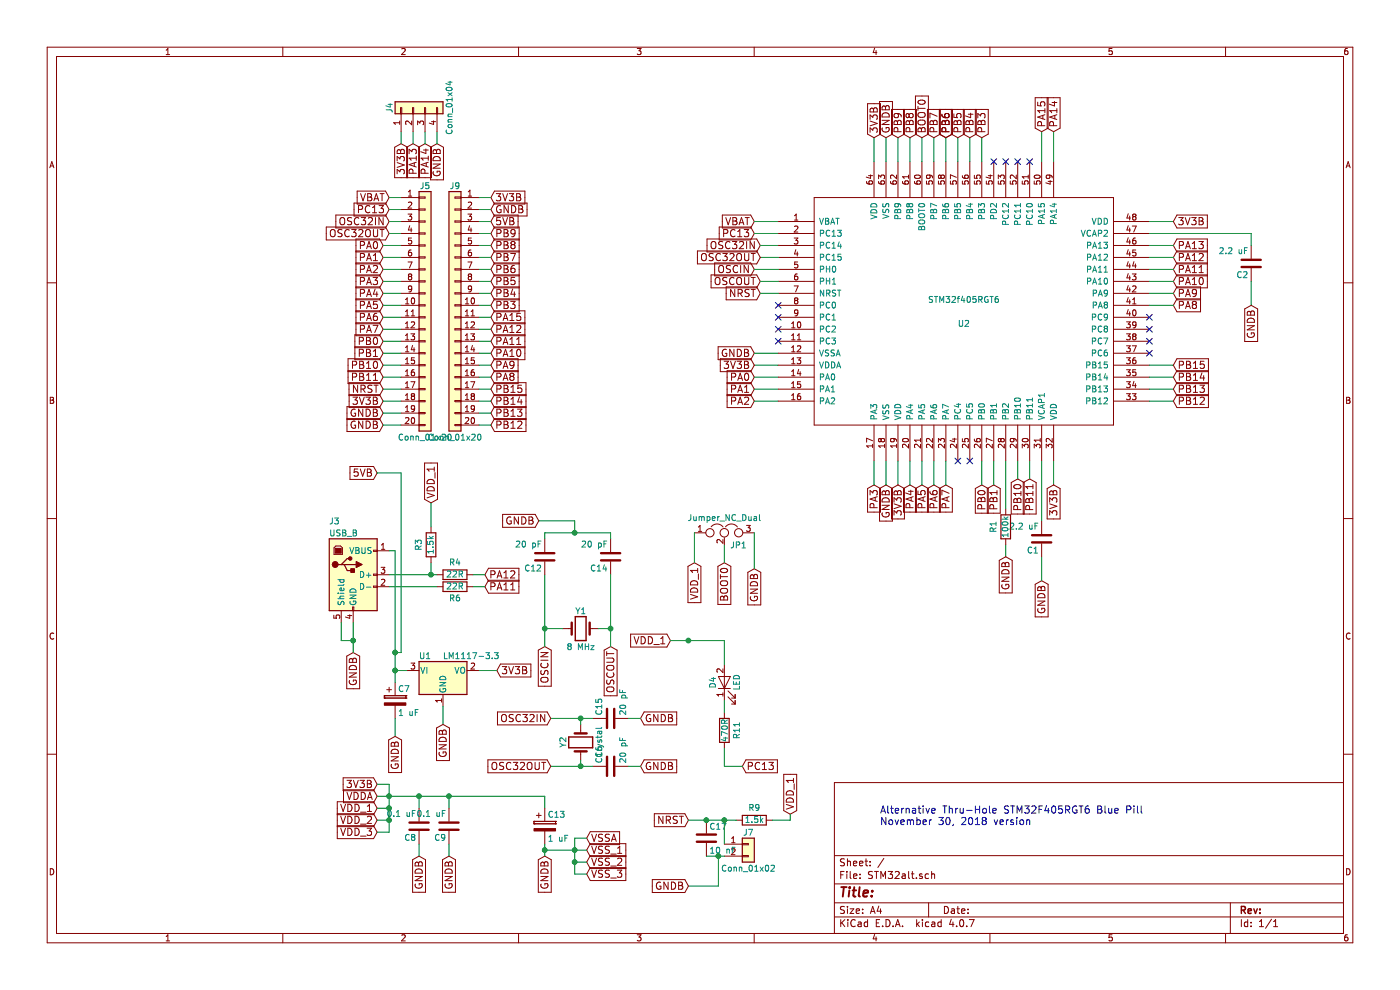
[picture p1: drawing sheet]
EESchema Schematic File Version 2
LIBS:power
LIBS:device
LIBS:switches
LIBS:relays
LIBS:motors
LIBS:transistors
LIBS:conn
LIBS:linear
LIBS:regul
LIBS:74xx
LIBS:cmos4000
LIBS:adc-dac
LIBS:memory
LIBS:xilinx
LIBS:microcontrollers
LIBS:dsp
LIBS:microchip
LIBS:analog_switches
LIBS:motorola
LIBS:texas
LIBS:intel
LIBS:audio
LIBS:interface
LIBS:digital-audio
LIBS:philips
LIBS:display
LIBS:cypress
LIBS:siliconi
LIBS:opto
LIBS:atmel
LIBS:contrib
LIBS:valves
LIBS:STM32alt-cache
LIBS:stm32f405rgt6
EELAYER 25 0
EELAYER END
$Descr A4 11693 8268
encoding utf-8
Sheet 1 1
Title ""
Date ""
Rev ""
Comp ""
Comment1 ""
Comment2 ""
Comment3 ""
Comment4 ""
$EndDescr
Text Notes 7350 6900 0    60   ~ 0
Alternative Thru-Hole STM32F405RGT6 Blue Pill\nNovember 30, 2018 version
Text GLabel 6350 2450 0    60   Input ~ 0
NRST
Text GLabel 6300 2250 0    60   Input ~ 0
OSCIN
Text GLabel 6350 2350 0    60   Input ~ 0
OSCOUT
Text GLabel 6300 1850 0    60   Input ~ 0
VBAT
Text GLabel 4900 7000 2    60   Input ~ 0
VSSA
Text GLabel 4900 7100 2    60   Input ~ 0
VSS_1
Text GLabel 4900 7200 2    60   Input ~ 0
VSS_2
Text GLabel 4900 7300 2    60   Input ~ 0
VSS_3
Text GLabel 3250 1650 0    60   Input ~ 0
VBAT
Text GLabel 3250 1750 0    60   Input ~ 0
PC13
Text GLabel 3250 1850 0    60   Input ~ 0
OSC32IN
Text GLabel 3250 1950 0    60   Input ~ 0
OSC32OUT
Text GLabel 3200 2050 0    60   Input ~ 0
PA0
Text GLabel 3200 2150 0    60   Input ~ 0
PA1
Text GLabel 3200 2250 0    60   Input ~ 0
PA2
Text GLabel 3200 2350 0    60   Input ~ 0
PA3
Text GLabel 3200 2450 0    60   Input ~ 0
PA4
Text GLabel 3200 2550 0    60   Input ~ 0
PA5
Text GLabel 3200 2650 0    60   Input ~ 0
PA6
Text GLabel 3200 2750 0    60   Input ~ 0
PA7
Text GLabel 4100 3150 2    60   Input ~ 0
PA8
Text GLabel 4100 3050 2    60   Input ~ 0
PA9
Text GLabel 4100 2950 2    60   Input ~ 0
PA10
Text GLabel 4100 2750 2    60   Input ~ 0
PA12
Text GLabel 4100 2650 2    60   Input ~ 0
PA15
Text GLabel 3200 2850 0    60   Input ~ 0
PB0
Text GLabel 3200 2950 0    60   Input ~ 0
PB1
Text GLabel 3200 3050 0    60   Input ~ 0
PB10
Text GLabel 3200 3150 0    60   Input ~ 0
PB11
Text GLabel 3200 3350 0    60   Input ~ 0
3V3B
Text GLabel 3200 3450 0    60   Input ~ 0
GNDB
Text GLabel 3200 3250 0    60   Input ~ 0
NRST
Text GLabel 3200 3550 0    60   Input ~ 0
GNDB
Text GLabel 4100 3550 2    60   Input ~ 0
PB12
Text GLabel 4100 3450 2    60   Input ~ 0
PB13
Text GLabel 4100 3350 2    60   Input ~ 0
PB14
Text GLabel 4100 3250 2    60   Input ~ 0
PB15
Text GLabel 4100 2550 2    60   Input ~ 0
PB3
Text GLabel 4100 2450 2    60   Input ~ 0
PB4
Text GLabel 4100 2350 2    60   Input ~ 0
PB5
Text GLabel 4100 2250 2    60   Input ~ 0
PB6
Text GLabel 4100 2150 2    60   Input ~ 0
PB7
Text GLabel 4100 2050 2    60   Input ~ 0
PB8
Text GLabel 4100 1950 2    60   Input ~ 0
PB9
Text GLabel 4100 2850 2    60   Input ~ 0
PA11
Text GLabel 4100 1850 2    60   Input ~ 0
5VB
Text GLabel 4100 1750 2    60   Input ~ 0
GNDB
Text GLabel 4100 1650 2    60   Input ~ 0
3V3B
$Comp
L Conn_01x04 J4
U 1 1
P 3450 900
F 0 "J4" H 3450 1100 50  0000 C CNN
F 1 "Conn_01x04" H 3450 600 50  0000 C CNN
F 2 "Pin_Headers:Pin_Header_Straight_1x04_Pitch2.54mm" H 3450 900 50  0001 C CNN
F 3 "" H 3450 900 50  0001 C CNN
	1    3450 900 
	0    -1   -1   0   
$EndComp
Text GLabel 3350 1200 3    60   Input ~ 0
3V3B
Text GLabel 3450 1200 3    60   Input ~ 0
PA13
Text GLabel 3550 1200 3    60   Input ~ 0
PA14
Text GLabel 3650 1200 3    60   Input ~ 0
GNDB
$Comp
L Crystal Y1
U 1 1
P 4850 5250
F 0 "Y1" H 4850 5400 50  0000 C CNN
F 1 "8 MHz" H 4850 5100 50  0000 C CNN
F 2 "Crystals:Crystal_SMD_5032-2pin_5.0x3.2mm" H 4850 5250 50  0001 C CNN
F 3 "" H 4850 5250 50  0001 C CNN
F 4 "C115962" H 4850 5250 60  0001 C CNN "LCSC"
	1    4850 5250
	1    0    0    -1  
$EndComp
Text GLabel 4550 5400 3    60   Input ~ 0
OSCIN
Text GLabel 5100 5400 3    60   Input ~ 0
OSCOUT
$Comp
L C C12
U 1 1
P 4550 4650
F 0 "C12" H 4575 4750 50  0000 L CNN
F 1 "20 pF" H 4575 4550 50  0000 L CNN
F 2 "Capacitors_SMD:C_0805_HandSoldering" H 4588 4500 50  0001 C CNN
F 3 "" H 4550 4650 50  0001 C CNN
F 4 "C1798" H 4550 4650 60  0001 C CNN "LCSC"
	1    4550 4650
	-1   0    0    1   
$EndComp
$Comp
L C C14
U 1 1
P 5100 4650
F 0 "C14" H 5125 4750 50  0000 L CNN
F 1 "20 pF" H 5125 4550 50  0000 L CNN
F 2 "Capacitors_SMD:C_0805_HandSoldering" H 5138 4500 50  0001 C CNN
F 3 "" H 5100 4650 50  0001 C CNN
F 4 "C1798" H 5100 4650 60  0001 C CNN "LCSC"
	1    5100 4650
	-1   0    0    1   
$EndComp
Text GLabel 4500 4350 0    60   Input ~ 0
GNDB
Text GLabel 3150 6650 0    60   Input ~ 0
VDDA
Text GLabel 3150 6750 0    60   Input ~ 0
VDD_1
Text GLabel 4050 4800 2    60   Input ~ 0
PA12
Text GLabel 4050 4900 2    60   Input ~ 0
PA11
$Comp
L R R4
U 1 1
P 3800 4800
F 0 "R4" V 3900 4800 50  0000 C CNN
F 1 "22R" V 3800 4800 50  0000 C CNN
F 2 "Resistors_SMD:R_0805_HandSoldering" V 3730 4800 50  0001 C CNN
F 3 "" H 3800 4800 50  0001 C CNN
F 4 "C17561" V 3800 4800 60  0001 C CNN "LCSC"
	1    3800 4800
	0    1    -1   0   
$EndComp
$Comp
L R R6
U 1 1
P 3800 4900
F 0 "R6" V 3700 4900 50  0000 C CNN
F 1 "22R" V 3800 4900 50  0000 C CNN
F 2 "Resistors_SMD:R_0805_HandSoldering" V 3730 4900 50  0001 C CNN
F 3 "" H 3800 4900 50  0001 C CNN
F 4 "C17561" V 3800 4900 60  0001 C CNN "LCSC"
	1    3800 4900
	0    1    -1   0   
$EndComp
$Comp
L R R3
U 1 1
P 3600 4550
F 0 "R3" V 3700 4550 50  0000 C CNN
F 1 "1.5k" V 3600 4550 50  0000 C CNN
F 2 "Resistors_SMD:R_0805_HandSoldering" V 3530 4550 50  0001 C CNN
F 3 "" H 3600 4550 50  0001 C CNN
F 4 "C4310" V 3600 4550 60  0001 C CNN "LCSC"
	1    3600 4550
	-1   0    0    -1  
$EndComp
Text GLabel 3600 4200 1    60   Input ~ 0
VDD_1
Text GLabel 2950 5450 3    60   Input ~ 0
GNDB
Text GLabel 3150 6850 0    60   Input ~ 0
VDD_2
Text GLabel 3150 6950 0    60   Input ~ 0
VDD_3
$Comp
L LM1117-3.3 U1
U 1 1
P 3700 5600
F 0 "U1" H 3550 5725 50  0000 C CNN
F 1 "LM1117-3.3" H 3700 5725 50  0000 L CNN
F 2 "TO_SOT_Packages_SMD:SOT-223-3_TabPin2" H 3700 5600 50  0001 C CNN
F 3 "" H 3700 5600 50  0001 C CNN
F 4 "C6186" H 3700 5600 60  0001 C CNN "LCSC"
	1    3700 5600
	1    0    0    -1  
$EndComp
Text GLabel 3700 6050 3    60   Input ~ 0
GNDB
Text GLabel 4150 5600 2    60   Input ~ 0
3V3B
$Comp
L CP C7
U 1 1
P 3300 5850
F 0 "C7" H 3325 5950 50  0000 L CNN
F 1 "1 uF" H 3325 5750 50  0000 L CNN
F 2 "Capacitors_SMD:C_0805_HandSoldering" H 3338 5700 50  0001 C CNN
F 3 "" H 3300 5850 50  0001 C CNN
F 4 "C28323" H 3300 5850 60  0001 C CNN "LCSC"
	1    3300 5850
	1    0    0    -1  
$EndComp
Text GLabel 3300 6150 3    60   Input ~ 0
GNDB
Text GLabel 3500 7150 3    60   Input ~ 0
GNDB
$Comp
L C C8
U 1 1
P 3500 6900
F 0 "C8" H 3525 7000 50  0000 L CNN
F 1 "0.1 uF" H 3525 6800 50  0000 L CNN
F 2 "Capacitors_SMD:C_0805_HandSoldering" H 3538 6750 50  0001 C CNN
F 3 "" H 3500 6900 50  0001 C CNN
F 4 "C49678" H 3500 6900 60  0001 C CNN "LCSC"
	1    3500 6900
	-1   0    0    1   
$EndComp
$Comp
L C C9
U 1 1
P 3750 6900
F 0 "C9" H 3775 7000 50  0000 L CNN
F 1 "0.1 uF" H 3775 6800 50  0000 L CNN
F 2 "Capacitors_SMD:C_0805_HandSoldering" H 3788 6750 50  0001 C CNN
F 3 "" H 3750 6900 50  0001 C CNN
F 4 "C49678" H 3750 6900 60  0001 C CNN "LCSC"
	1    3750 6900
	-1   0    0    1   
$EndComp
Text GLabel 3750 7150 3    60   Input ~ 0
GNDB
$Comp
L CP C13
U 1 1
P 4550 6900
F 0 "C13" H 4575 7000 50  0000 L CNN
F 1 "1 uF" H 4575 6800 50  0000 L CNN
F 2 "Capacitors_SMD:C_0805_HandSoldering" H 4588 6750 50  0001 C CNN
F 3 "" H 4550 6900 50  0001 C CNN
F 4 "C28323" H 4550 6900 60  0001 C CNN "LCSC"
	1    4550 6900
	1    0    0    -1  
$EndComp
Text GLabel 4550 7150 3    60   Input ~ 0
GNDB
Text GLabel 6050 4700 3    60   Input ~ 0
BOOT0
$Comp
L LED D4
U 1 1
P 6050 5700
F 0 "D4" H 6050 5800 50  0000 C CNN
F 1 "LED" H 6050 5600 50  0000 C CNN
F 2 "LEDs:LED_0805_HandSoldering" H 6050 5700 50  0001 C CNN
F 3 "" H 6050 5700 50  0001 C CNN
F 4 "C84256" H 6050 5700 60  0001 C CNN "LCSC"
	1    6050 5700
	0    -1   -1   0   
$EndComp
$Comp
L R R11
U 1 1
P 6050 6100
F 0 "R11" V 6150 6100 50  0000 C CNN
F 1 "470R" V 6050 6100 50  0000 C CNN
F 2 "Resistors_SMD:R_0805_HandSoldering" V 5980 6100 50  0001 C CNN
F 3 "" H 6050 6100 50  0001 C CNN
F 4 "C17710" V 6050 6100 60  0001 C CNN "LCSC"
	1    6050 6100
	1    0    0    1   
$EndComp
Text GLabel 5600 5350 0    60   Input ~ 0
VDD_1
Text GLabel 6200 6400 2    60   Input ~ 0
PC13
$Comp
L Crystal Y2
U 1 1
P 4850 6200
F 0 "Y2" H 4850 6350 50  0000 C CNN
F 1 "Crystal" H 4850 6050 50  0000 C CNN
F 2 "Crystals:Crystal_SMD_3215-2pin_3.2x1.5mm" H 4850 6200 50  0001 C CNN
F 3 "" H 4850 6200 50  0001 C CNN
F 4 "C32346" H 4850 6200 60  0001 C CNN "LCSC"
	1    4850 6200
	0    -1   -1   0   
$EndComp
Text GLabel 4600 6000 0    60   Input ~ 0
OSC32IN
Text GLabel 4600 6400 0    60   Input ~ 0
OSC32OUT
$Comp
L C C15
U 1 1
P 5100 6000
F 0 "C15" H 5125 6100 50  0000 L CNN
F 1 "20 pF" H 5125 5900 50  0000 L CNN
F 2 "Capacitors_SMD:C_0805_HandSoldering" H 5138 5850 50  0001 C CNN
F 3 "" H 5100 6000 50  0001 C CNN
F 4 "C1798" H 5100 6000 60  0001 C CNN "LCSC"
	1    5100 6000
	0    -1   -1   0   
$EndComp
$Comp
L C C16
U 1 1
P 5100 6400
F 0 "C16" H 5125 6500 50  0000 L CNN
F 1 "20 pF" H 5125 6300 50  0000 L CNN
F 2 "Capacitors_SMD:C_0805_HandSoldering" H 5138 6250 50  0001 C CNN
F 3 "" H 5100 6400 50  0001 C CNN
F 4 "C1798" H 5100 6400 60  0001 C CNN "LCSC"
	1    5100 6400
	0    -1   -1   0   
$EndComp
Text GLabel 5350 6000 2    60   Input ~ 0
GNDB
Text GLabel 5350 6400 2    60   Input ~ 0
GNDB
Text GLabel 5750 6850 0    60   Input ~ 0
NRST
$Comp
L Conn_01x02 J7
U 1 1
P 6250 7050
F 0 "J7" H 6250 7150 50  0000 C CNN
F 1 "Conn_01x02" H 6250 6850 50  0000 C CNN
F 2 "Buttons_Switches_THT:SW_PUSH_6mm" H 6250 7050 50  0001 C CNN
F 3 "" H 6250 7050 50  0001 C CNN
	1    6250 7050
	1    0    0    -1  
$EndComp
Text GLabel 5750 7400 0    60   Input ~ 0
GNDB
$Comp
L C C17
U 1 1
P 5900 7000
F 0 "C17" H 5925 7100 50  0000 L CNN
F 1 "10 nF" H 5925 6900 50  0000 L CNN
F 2 "Capacitors_SMD:C_0805_HandSoldering" H 5938 6850 50  0001 C CNN
F 3 "" H 5900 7000 50  0001 C CNN
F 4 "C1710" H 5900 7000 60  0001 C CNN "LCSC"
	1    5900 7000
	1    0    0    -1  
$EndComp
$Comp
L R R9
U 1 1
P 6300 6850
F 0 "R9" V 6400 6850 50  0000 C CNN
F 1 "1.5k" V 6300 6850 50  0000 C CNN
F 2 "Resistors_SMD:R_0805_HandSoldering" V 6230 6850 50  0001 C CNN
F 3 "" H 6300 6850 50  0001 C CNN
F 4 "C4310" V 6300 6850 60  0001 C CNN "LCSC"
	1    6300 6850
	0    1    -1   0   
$EndComp
Text GLabel 6600 6800 1    60   Input ~ 0
VDD_1
$Comp
L Conn_01x20 J5
U 1 1
P 3550 2550
F 0 "J5" H 3550 3550 50  0000 C CNN
F 1 "Conn_01x20" H 3550 1450 50  0000 C CNN
F 2 "Pin_Headers:Pin_Header_Straight_1x20_Pitch2.54mm" H 3550 2550 50  0001 C CNN
F 3 "" H 3550 2550 50  0001 C CNN
	1    3550 2550
	1    0    0    -1  
$EndComp
$Comp
L Conn_01x20 J9
U 1 1
P 3800 2550
F 0 "J9" H 3800 3550 50  0000 C CNN
F 1 "Conn_01x20" H 3800 1450 50  0000 C CNN
F 2 "Pin_Headers:Pin_Header_Straight_1x20_Pitch2.54mm" H 3800 2550 50  0001 C CNN
F 3 "" H 3800 2550 50  0001 C CNN
	1    3800 2550
	-1   0    0    -1  
$EndComp
Text GLabel 3150 6550 0    60   Input ~ 0
3V3B
Text GLabel 3150 3950 0    60   Input ~ 0
5VB
$Comp
L USB_B J3
U 1 1
P 2950 4800
F 0 "J3" H 2750 5250 50  0000 L CNN
F 1 "USB_B" H 2750 5150 50  0000 L CNN
F 2 "Connectors:USB_B" H 3100 4750 50  0001 C CNN
F 3 "" H 3100 4750 50  0001 C CNN
	1    2950 4800
	1    0    0    -1  
$EndComp
$Comp
L STM32f405RGT6 U2
U 1 1
P 8050 2600
F 0 "U2" H 8050 2500 50  0000 C CNN
F 1 "STM32f405RGT6" H 8050 2700 50  0000 C CNN
F 2 "Housings_QFP:LQFP-64_10x10mm_Pitch0.5mm" H 8050 2600 50  0001 C CNN
F 3 "DOCUMENTATION" H 8050 2600 50  0001 C CNN
F 4 "C15742" H 8050 2600 60  0001 C CNN "LCSC"
	1    8050 2600
	1    0    0    -1  
$EndComp
Wire Wire Line
	3600 4200 3600 4400
Wire Wire Line
	3600 4800 3600 4700
Wire Wire Line
	3250 4800 3650 4800
Connection ~ 4800 4450
Wire Wire Line
	4800 4350 4800 4450
Wire Wire Line
	4500 4350 4800 4350
Wire Wire Line
	5100 4450 5100 4500
Wire Wire Line
	4550 4450 5100 4450
Wire Wire Line
	4550 4500 4550 4450
Connection ~ 4550 5250
Wire Wire Line
	5100 4800 5100 5400
Wire Wire Line
	4550 5250 4700 5250
Wire Wire Line
	4550 4800 4550 5400
Wire Wire Line
	3350 1200 3350 1100
Wire Wire Line
	3450 1200 3450 1100
Wire Wire Line
	3550 1200 3550 1100
Wire Wire Line
	3650 1200 3650 1100
Wire Wire Line
	4100 1650 4000 1650
Wire Wire Line
	4100 1750 4000 1750
Wire Wire Line
	4100 1850 4000 1850
Wire Wire Line
	4100 1950 4000 1950
Wire Wire Line
	4100 2050 4000 2050
Wire Wire Line
	4100 2250 4000 2250
Wire Wire Line
	4100 2150 4000 2150
Wire Wire Line
	4000 2350 4100 2350
Wire Wire Line
	4100 2450 4000 2450
Wire Wire Line
	4100 2550 4000 2550
Wire Wire Line
	4100 2650 4000 2650
Wire Wire Line
	4100 3250 4000 3250
Wire Wire Line
	4100 3350 4000 3350
Wire Wire Line
	4100 3450 4000 3450
Wire Wire Line
	4100 3550 4000 3550
Wire Wire Line
	3200 3550 3350 3550
Wire Wire Line
	3200 3450 3350 3450
Wire Wire Line
	3200 3350 3350 3350
Wire Wire Line
	3200 3250 3350 3250
Wire Wire Line
	3200 3150 3350 3150
Wire Wire Line
	3200 3050 3350 3050
Wire Wire Line
	4100 2750 4000 2750
Wire Wire Line
	4100 2850 4000 2850
Wire Wire Line
	4100 2950 4000 2950
Wire Wire Line
	4000 3050 4100 3050
Wire Wire Line
	4100 3150 4000 3150
Wire Wire Line
	3200 2950 3350 2950
Wire Wire Line
	3350 2850 3200 2850
Wire Wire Line
	3200 2750 3350 2750
Wire Wire Line
	3350 2650 3200 2650
Wire Wire Line
	3200 2550 3350 2550
Wire Wire Line
	3200 2450 3350 2450
Wire Wire Line
	3350 2350 3200 2350
Wire Wire Line
	3200 2250 3350 2250
Wire Wire Line
	3200 2150 3350 2150
Wire Wire Line
	3200 2050 3350 2050
Wire Wire Line
	3350 1950 3250 1950
Wire Wire Line
	3250 1850 3350 1850
Wire Wire Line
	3250 1750 3350 1750
Wire Wire Line
	3250 1650 3350 1650
Connection ~ 3600 4800
Wire Wire Line
	4050 4800 3950 4800
Wire Wire Line
	4050 4900 3950 4900
Wire Wire Line
	3650 4900 3250 4900
Wire Wire Line
	2950 5200 2950 5450
Wire Wire Line
	3250 6950 3150 6950
Wire Wire Line
	3250 6550 3250 6950
Wire Wire Line
	3250 6850 3150 6850
Wire Wire Line
	3250 6750 3150 6750
Connection ~ 3250 6850
Wire Wire Line
	3150 6650 4550 6650
Connection ~ 3250 6750
Wire Wire Line
	3250 4600 3300 4600
Wire Wire Line
	3300 5600 3400 5600
Wire Wire Line
	3700 5900 3700 6050
Wire Wire Line
	4150 5600 4000 5600
Connection ~ 3300 5600
Wire Wire Line
	3300 6150 3300 6000
Wire Wire Line
	3500 7150 3500 7050
Wire Wire Line
	3500 6650 3500 6750
Connection ~ 3250 6650
Wire Wire Line
	3750 7050 3750 7150
Wire Wire Line
	3750 6650 3750 6750
Connection ~ 3500 6650
Connection ~ 3750 6650
Wire Wire Line
	4550 7050 4550 7150
Wire Wire Line
	4550 6650 4550 6750
Wire Wire Line
	6050 5850 6050 5950
Wire Wire Line
	5600 5350 6050 5350
Wire Wire Line
	6050 5350 6050 5550
Connection ~ 5750 5350
Wire Wire Line
	6200 6400 6050 6400
Wire Wire Line
	6050 6400 6050 6250
Wire Wire Line
	4600 6400 4950 6400
Wire Wire Line
	4850 6400 4850 6350
Wire Wire Line
	4600 6000 4950 6000
Wire Wire Line
	4850 6000 4850 6050
Connection ~ 4850 6400
Connection ~ 4850 6000
Wire Wire Line
	5350 6400 5250 6400
Wire Wire Line
	5350 6000 5250 6000
Wire Wire Line
	4900 7000 4800 7000
Wire Wire Line
	4800 7000 4800 7300
Wire Wire Line
	4800 7300 4900 7300
Wire Wire Line
	4900 7200 4800 7200
Connection ~ 4800 7200
Wire Wire Line
	4550 7100 4900 7100
Connection ~ 4800 7100
Connection ~ 4550 7100
Wire Wire Line
	5750 7400 6000 7400
Wire Wire Line
	5900 7150 6050 7150
Wire Wire Line
	5750 6850 6150 6850
Wire Wire Line
	6050 6850 6050 7050
Connection ~ 5900 6850
Connection ~ 6050 6850
Wire Wire Line
	6600 6800 6600 6850
Wire Wire Line
	6600 6850 6450 6850
Wire Wire Line
	6000 7400 6000 7150
Connection ~ 6000 7150
Wire Wire Line
	3150 6550 3250 6550
Wire Wire Line
	5100 5250 5000 5250
Connection ~ 5100 5250
Wire Wire Line
	3150 3950 3350 3950
Wire Wire Line
	3350 3950 3350 5450
Wire Wire Line
	3300 4600 3300 5700
Wire Wire Line
	3350 5450 3300 5450
Connection ~ 3300 5450
Wire Wire Line
	2850 5200 2850 5350
Wire Wire Line
	2850 5350 2950 5350
Connection ~ 2950 5350
Wire Wire Line
	6350 2350 6500 2350
Wire Wire Line
	6300 2250 6500 2250
Wire Wire Line
	6300 1850 6500 1850
Text GLabel 6350 2050 0    60   Input ~ 0
OSC32IN
Wire Wire Line
	6350 2050 6500 2050
Wire Wire Line
	6350 2150 6500 2150
Text GLabel 6300 1950 0    60   Input ~ 0
PC13
Wire Wire Line
	6300 1950 6500 1950
Wire Wire Line
	6350 2450 6500 2450
$Comp
L Jumper_NC_Dual JP1
U 1 1
P 6050 4450
F 0 "JP1" H 6100 4350 50  0000 L CNN
F 1 "Jumper_NC_Dual" H 6050 4550 50  0000 C BNN
F 2 "Pin_Headers:Pin_Header_Straight_1x03_Pitch2.54mm" H 6050 4450 50  0001 C CNN
F 3 "" H 6050 4450 50  0001 C CNN
	1    6050 4450
	1    0    0    -1  
$EndComp
Text GLabel 5800 4700 3    60   Input ~ 0
VDD_1
Wire Wire Line
	5800 4700 5800 4450
Text GLabel 6300 4750 3    60   Input ~ 0
GNDB
Wire Wire Line
	6300 4750 6300 4450
Wire Wire Line
	6050 4700 6050 4550
Text GLabel 6300 3150 0    60   Input ~ 0
PA0
Wire Wire Line
	6300 3150 6500 3150
Text GLabel 6300 3250 0    60   Input ~ 0
PA1
Wire Wire Line
	6300 3250 6500 3250
Text GLabel 6300 3350 0    60   Input ~ 0
PA2
Wire Wire Line
	6300 3350 6500 3350
Text GLabel 7300 4050 3    60   Input ~ 0
PA3
Wire Wire Line
	7300 4050 7300 3850
Text GLabel 7600 4050 3    60   Input ~ 0
PA4
Wire Wire Line
	7600 3850 7600 4050
Text GLabel 7700 4050 3    60   Input ~ 0
PA5
Wire Wire Line
	7700 3850 7700 4050
Text GLabel 7800 4050 3    60   Input ~ 0
PA6
Wire Wire Line
	7800 4050 7800 3850
Text GLabel 7900 4050 3    60   Input ~ 0
PA7
Wire Wire Line
	7900 4050 7900 3850
Text GLabel 8200 4050 3    60   Input ~ 0
PB0
Wire Wire Line
	8200 3850 8200 4050
Text GLabel 8300 4050 3    60   Input ~ 0
PB1
Wire Wire Line
	8300 4050 8300 3850
Text GLabel 8500 4000 3    60   Input ~ 0
PB10
Wire Wire Line
	8500 3850 8500 4000
Text GLabel 8600 4000 3    60   Input ~ 0
PB11
Wire Wire Line
	8600 4000 8600 3850
Text GLabel 7500 1150 1    60   Input ~ 0
PB9
Wire Wire Line
	7500 1150 7500 1350
Text GLabel 7600 1150 1    60   Input ~ 0
PB8
Wire Wire Line
	7600 1150 7600 1350
Text GLabel 7800 1150 1    60   Input ~ 0
PB7
Wire Wire Line
	7700 1150 7700 1350
Text GLabel 7900 1150 1    60   Input ~ 0
PB6
Text GLabel 7900 1150 1    60   Input ~ 0
PB6
Wire Wire Line
	7900 1150 7900 1350
Wire Wire Line
	7800 1150 7800 1350
Text GLabel 7700 1150 1    60   Input ~ 0
BOOT0
Text GLabel 8000 1150 1    60   Input ~ 0
PB5
Wire Wire Line
	8000 1150 8000 1350
Text GLabel 8100 1150 1    60   Input ~ 0
PB4
Wire Wire Line
	8100 1350 8100 1150
Text GLabel 8200 1150 1    60   Input ~ 0
PB3
Wire Wire Line
	8200 1150 8200 1350
Wire Wire Line
	8400 3850 8400 4250
Text GLabel 8700 1100 1    60   Input ~ 0
PA15
Wire Wire Line
	8700 1100 8700 1350
Text GLabel 8800 1100 1    60   Input ~ 0
PA14
Wire Wire Line
	8800 1100 8800 1350
Text GLabel 9800 2050 2    60   Input ~ 0
PA13
Wire Wire Line
	9800 2050 9600 2050
Text GLabel 9800 2150 2    60   Input ~ 0
PA12
Wire Wire Line
	9800 2150 9600 2150
Text GLabel 9800 2250 2    60   Input ~ 0
PA11
Wire Wire Line
	9800 2250 9600 2250
Text GLabel 9800 2350 2    60   Input ~ 0
PA10
Wire Wire Line
	9800 2350 9600 2350
Text GLabel 9800 2450 2    60   Input ~ 0
PA9
Wire Wire Line
	9800 2450 9600 2450
Text GLabel 9800 2550 2    60   Input ~ 0
PA8
Wire Wire Line
	9800 2550 9600 2550
Text GLabel 9800 3050 2    60   Input ~ 0
PB15
Wire Wire Line
	9800 3050 9600 3050
Text GLabel 9800 3150 2    60   Input ~ 0
PB14
Wire Wire Line
	9800 3150 9600 3150
Text GLabel 9800 3250 2    60   Input ~ 0
PB13
Wire Wire Line
	9800 3250 9600 3250
Text GLabel 9800 3350 2    60   Input ~ 0
PB12
Wire Wire Line
	9800 3350 9600 3350
Text GLabel 7400 4050 3    60   Input ~ 0
GNDB
Wire Wire Line
	7500 4050 7500 3850
Wire Wire Line
	9800 1850 9600 1850
Wire Wire Line
	8800 4050 8800 3850
Text GLabel 6300 2950 0    60   Input ~ 0
GNDB
Wire Wire Line
	6500 3050 6300 3050
Text GLabel 7400 1150 1    60   Input ~ 0
GNDB
Wire Wire Line
	7300 1150 7300 1350
Text GLabel 6300 3050 0    60   Input ~ 0
3V3B
Wire Wire Line
	6500 2950 6300 2950
Text GLabel 7500 4050 3    60   Input ~ 0
3V3B
Wire Wire Line
	7400 4050 7400 3850
Text GLabel 7300 1150 1    60   Input ~ 0
3V3B
Wire Wire Line
	7400 1150 7400 1350
$Comp
L C C1
U 1 1
P 8700 4500
F 0 "C1" H 8725 4600 50  0000 L CNN
F 1 "2.2 uF" H 8725 4400 50  0000 L CNN
F 2 "Capacitors_SMD:C_0805_HandSoldering" H 8738 4350 50  0001 C CNN
F 3 "" H 8700 4500 50  0001 C CNN
F 4 "C49217" H 8700 4500 60  0001 C CNN "LCSC"
	1    8700 4500
	-1   0    0    1   
$EndComp
Wire Wire Line
	8700 4350 8700 3850
Text GLabel 8700 4850 3    60   Input ~ 0
GNDB
Wire Wire Line
	8700 4650 8700 4850
$Comp
L C C2
U 1 1
P 10450 2200
F 0 "C2" H 10475 2300 50  0000 L CNN
F 1 "2.2 uF" H 10475 2100 50  0000 L CNN
F 2 "Capacitors_SMD:C_0805_HandSoldering" H 10488 2050 50  0001 C CNN
F 3 "" H 10450 2200 50  0001 C CNN
F 4 "C49217" H 10450 2200 60  0001 C CNN "LCSC"
	1    10450 2200
	-1   0    0    1   
$EndComp
Wire Wire Line
	9600 1950 10450 1950
Wire Wire Line
	10450 1950 10450 2050
Text GLabel 10450 2550 3    60   Input ~ 0
GNDB
Wire Wire Line
	10450 2350 10450 2550
NoConn ~ 6500 2550
NoConn ~ 6500 2650
NoConn ~ 6500 2750
NoConn ~ 6500 2850
NoConn ~ 9600 2650
NoConn ~ 9600 2750
NoConn ~ 9600 2850
NoConn ~ 9600 2950
NoConn ~ 8300 1350
NoConn ~ 8400 1350
NoConn ~ 8500 1350
NoConn ~ 8600 1350
Text GLabel 6350 2150 0    60   Input ~ 0
OSC32OUT
Text GLabel 8800 4050 3    60   Input ~ 0
3V3B
Text GLabel 9800 1850 2    60   Input ~ 0
3V3B
NoConn ~ 8100 3850
NoConn ~ 8000 3850
$Comp
L R R1
U 1 1
P 8400 4400
F 0 "R1" V 8500 4400 50  0000 C CNN
F 1 "100k" V 8400 4400 50  0000 C CNN
F 2 "Resistors_SMD:R_0805_HandSoldering" V 8330 4400 50  0001 C CNN
F 3 "" H 8400 4400 50  0001 C CNN
F 4 "C17407" V 8400 4400 60  0001 C CNN "LCSC"
	1    8400 4400
	-1   0    0    -1  
$EndComp
Wire Wire Line
	8400 4550 8400 4650
Text GLabel 8400 4650 3    60   Input ~ 0
GNDB
$EndSCHEMATC
